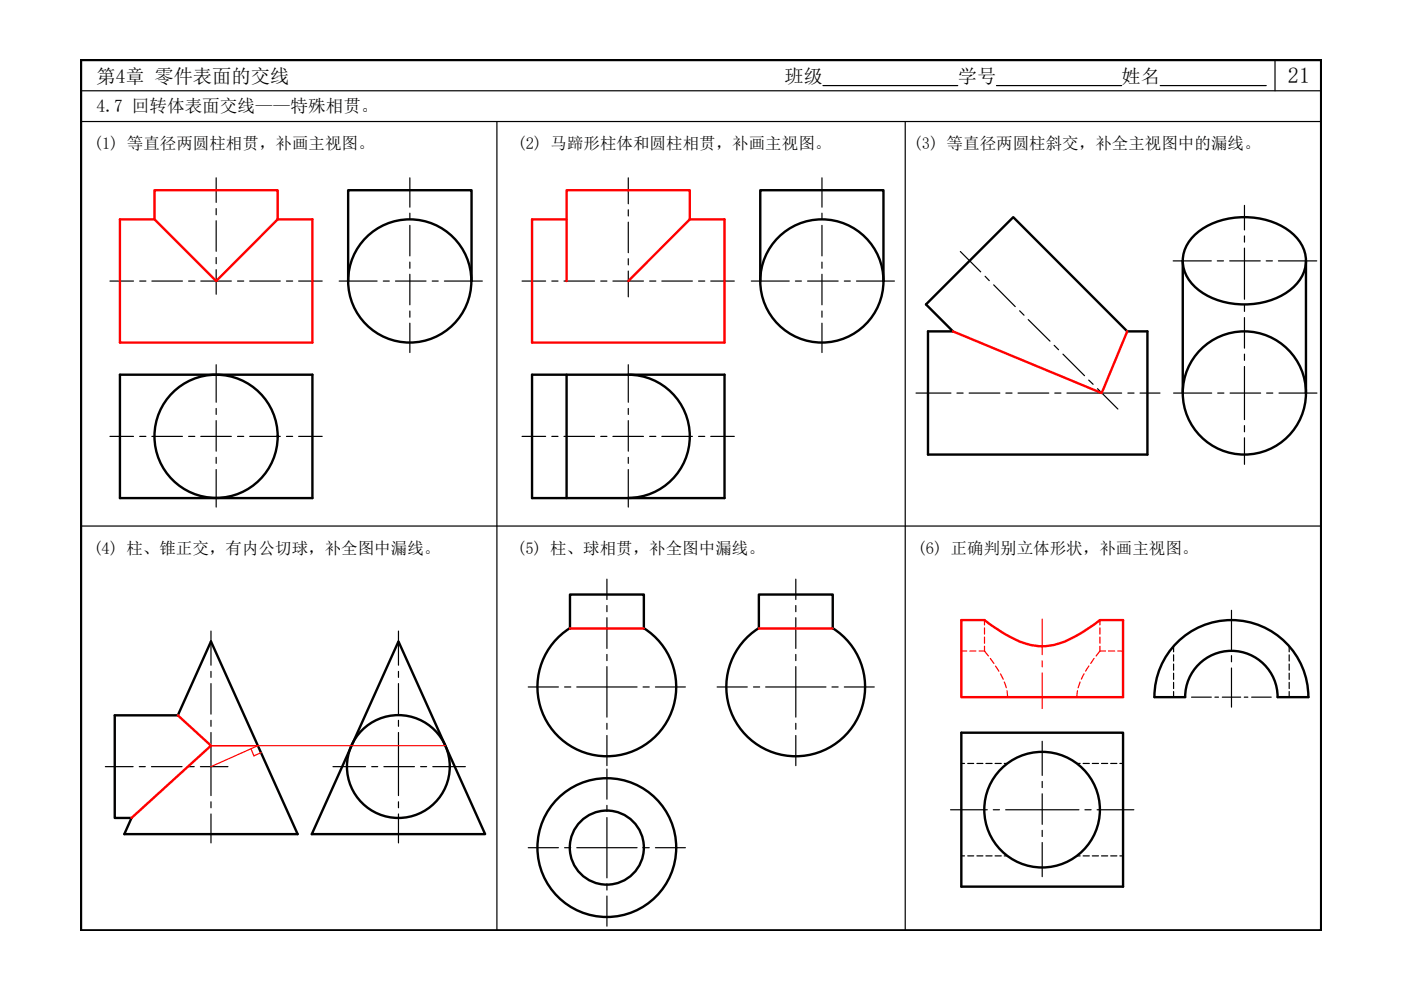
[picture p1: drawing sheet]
<svg xmlns="http://www.w3.org/2000/svg" width="297mm" height="210mm" viewBox="0 0 297 210" stroke-linecap="round" stroke-linejoin="round" font-family="sans-serif">
<!-- layer: 0 -->
<path d="M17.2 12.7h262.9v184.6h-262.9z" fill="none" stroke="#000" stroke-width=".51"/>
<path d="M17.2 19.2h262.9M174.5 18.1h28.6M211.3 18.1h26.5M246 18.1h22.5M270.3 12.7v6.5M17.2 25.8h262.9M105.4 25.8v171.5M191.9 25.8v171.5M17.2 111.5h262.9" fill="none" stroke="#000" stroke-width=".25"/>
<g fill="none" stroke="#000" stroke-width=".25">
<path d="M45.8 37.7v5.2M86.9 37.7v6.2M133.2 37.7v5.5M174.3 37.7v6.2M23.3 59.6h5M29.6 59.6h1.3M32.2 59.6h6.5M40 59.6h1.3M42.6 59.6h6.5M45.8 44.2v1.3M45.8 46.8v6.5M45.8 54.6v1.3"/>
<path d="M45.8 57.2v5.2M50.4 59.6h1.3M52.9 59.6h6.5M60.7 59.6h1.3M63.3 59.6h5M71.9 59.6h8.1M81.3 59.6h1.2M83.8 59.6h6.5M86.9 45.2v1.3M86.9 47.8v6.5M86.9 55.6v1.3M86.9 58.2v6.4"/>
<path d="M91.6 59.6h1.3M94.2 59.6h8.1M110.7 59.6h5M117 59.6h1.3M119.6 59.6h6.5M127.4 59.6h1.3M129.9 59.6h6.5M133.2 44.5v1.3M133.2 47.1v6.5M133.2 54.8v1.4M133.2 57.5v5.4M137.7 59.6h1.4"/>
<path d="M140.3 59.6h6.5M148.1 59.6h1.3M150.7 59.6h5M159.3 59.6h8M168.6 59.6h1.3M171.2 59.6h6.5M174.3 45.2v1.3M174.3 47.8v6.5M174.3 55.6v1.3M174.3 58.2v6.4M179 59.6h1.3M181.6 59.6h8"/>
<path d="M203.6 53.3l4.3 4.3M208.9 58.6l.8 .9M248.7 55.3h8.1M258.1 55.3h1.3M260.7 55.3h6.5M263.8 52.6v10.8M263.8 43.5v5.3M263.8 50v1.3M268.5 55.3h1.3M271 55.3h8.2M45.8 77.3v8M86.9 65.9v1.4"/>
<path d="M86.9 68.5v6.2M133.2 77.3v8M174.3 65.9v1.4M174.3 68.5v6.2M210.7 60.4l4.6 4.6M216.2 65.9l.9 .9M218 67.8l4.6 4.5M223.5 73.2l.9 1M225.4 75.1l4.5 4.6M263.8 77.7v11.3M263.8 64.7v1.3M263.8 67.3v6.5"/>
<path d="M263.8 75.1v1.3M23.3 92.5h5M29.6 92.5h1.3M32.2 92.5h6.5M40 92.5h1.3M42.6 92.5h6.5M45.8 86.6v1.3M45.8 89.2v6.5M45.8 97v1.2M45.8 99.6v7.9M50.4 92.5h1.3M52.9 92.5h6.5"/>
<path d="M60.7 92.5h1.3M63.3 92.5h5M110.7 92.5h5M117 92.5h1.3M119.6 92.5h6.5M127.4 92.5h1.3M129.9 92.5h6.5M133.2 86.6v1.3M133.2 89.2v6.5M133.2 97v1.2M133.2 99.6v7.9M137.7 92.5h1.4"/>
<path d="M140.3 92.5h6.5M148.1 92.5h1.3M150.7 92.5h5M194.2 83.3h7.4M202.9 83.3h1.3M205.5 83.3h6.5M213.3 83.3h1.3M215.8 83.3h6.6M223.6 83.3h1.3M226.2 83.3h11.6M230.8 80.6l1 .9M232.7 82.4l4.3 4.3"/>
<path d="M239.1 83.3h1.3M241.7 83.3h4.2M248.8 83.3h8.1M258.2 83.3h1.3M260.8 83.3h6.5M263.8 90.2v1.4M263.8 92.8v5.7M268.5 83.3h1.4M271.2 83.3h8M44.7 133.8v7.2M84.5 133.8v7.2M128.7 122.8v4.3"/>
<path d="M128.7 128.4v1.3M128.7 131v6.5M128.7 138.8v1.3M168.7 122.8v4.3M168.7 128.4v1.3M168.7 131v6.5M168.7 138.8v1.3M261.1 129.4v8.3M261.1 139v1.3M44.7 155.3v13.4M44.7 142.4v1.2M44.7 144.9v6.5"/>
<path d="M44.7 152.7v1.3M84.5 155.3v13.4M84.5 142.4v1.2M84.5 144.9v6.5M84.5 152.7v1.3M112 145.7h6.4M119.7 145.7h1.3M122.3 145.7h12.8M128.7 141.3v10.7M128.7 153.4v1.2M128.7 155.9v6.4M136.3 145.7h1.4"/>
<path d="M139 145.7h6.3M152 145.7h6.4M159.8 145.7h1.3M162.3 145.7h12.8M168.7 141.3v10.7M168.7 153.4v1.2M168.7 155.9v6.4M176.4 145.7h1.3M179 145.7h6.4M221 157.2v7.2M252.6 147.8h4.2M257.6 147.8h.7"/>
<path d="M259.2 147.8h3.8M261.1 141.6v8.3M263.8 147.8h.8M265.4 147.8h4.1M22.3 162.5h5.9M29.5 162.5h1.3M32.1 162.5h6.5M39.9 162.5h1.3M42.5 162.5h5.8M44.7 170v1.3M44.7 172.6v6.1M70.6 162.5h6.9"/>
<path d="M78.8 162.5h1.3M81.4 162.5h6.5M84.5 170v1.3M84.5 172.6v6.1M89.2 162.5h1.3M91.8 162.5h6.9M112 179.7h6.4M119.7 179.7h1.3M122.3 179.7h12.8M128.7 173.3v12.8M128.7 163.1v6.3M128.7 170.8v1.2"/>
<path d="M136.3 179.7h1.4M139 179.7h6.3M201.5 171.7h7.8M210.6 171.7h1.3M213.2 171.7h15.6M221 165.7v1.3M221 168.3v6.5M221 176.1v1.3M221 178.6v7.3M230 171.7h1.3M232.6 171.7h7.8M128.7 187.4v1.3"/>
<path d="M128.7 190v6.4"/>
</g>
<g fill="none" stroke="#000" stroke-width=".51">
<path d="M73.8 59.6v-19.3h26.2v19.3M161.2 59.6v-19.3h26.1v19.3M250.8 55.3v28M252.8 50.3a16.1 16.1 0 0 1 15.4-3.7 11.5 11.5 0 0 1 8.3 6.6 7.5 7.5 0 0 1-3.4 8.6 16.9 16.9 0 0 1-19.5-.7 7.2 7.2 0 0 1-.8-10.8zM276.9 55.3v28M25.4 79.4h40.8v26.2h-40.8zM112.8 79.4h40.8v26.2h-40.8zM120.1 79.4v26.2M133.2 79.4a13.1 13.1 0 0 1 13 13.1 13.1 13.1 0 0 1-13 13.1M196.3 64.5l18.5-18.5 24.2 24.3h4.3v26.1h-46.5v-26.1h5.2zM84.5 136l18.4 40.9h-36.8zM120.8 133.2a14.7 14.7 0 0 0-3.3 22 14.7 14.7 0 0 0 22.3 0 14.7 14.7 0 0 0-3.3-22"/>
<path d="M120.8 133.3v-7.2h15.7v7.2M160.9 133.2a14.7 14.7 0 0 0-3.3 22 14.7 14.7 0 0 0 22.3 0 14.7 14.7 0 0 0-3.3-22M160.9 133.3v-7.2h15.7v7.2M24.3 151.7h13.4l7-15.7 18.4 40.9h-36.7l1.5-3.5h-3.6zM203.8 155.3h34.3v32.7h-34.3zM244.8 147.8a16.3 16.3 0 0 1 16.3-16.3 16.3 16.3 0 0 1 16.3 16.3M244.8 147.8h6.5M251.3 147.8a9.8 9.8 0 0 1 9.8-9.8 9.8 9.8 0 0 1 9.8 9.8M270.9 147.8h6.5"/>
<circle cx="86.9" cy="59.6" r="13.1"/>
<circle cx="174.2" cy="59.6" r="13.1"/>
<circle cx="45.8" cy="92.5" r="13.1"/>
<circle cx="263.8" cy="83.3" r="13.1"/>
<circle cx="84.5" cy="162.5" r="10.9"/>
<circle cx="128.7" cy="179.7" r="14.7"/>
<circle cx="128.7" cy="179.7" r="7.9"/>
<circle cx="220.9" cy="171.7" r="12.3"/>
</g>
<g fill="none" stroke="#f00" stroke-width=".25">
<path d="M203.8 138h1.2M205.6 138h1.3M207.6 138h1.1M208.7 138l.9 1.1M208.7 131.5v1M208.7 133.1v1.3M208.7 135.1v1.3M208.7 137v1M210 139.6l.7 1.1M221 131.3v7.5M232 139.6l-.7 1.1M233.2 138l-.8 1.1"/>
<path d="M233.2 138h1.2M233.2 131.5v1M233.2 133.1v1.3M233.2 135.1v1.3M233.2 137v1M235 138h1.3M237 138h1.1M53.2 158.7l.6 1.6 1.6-.7M94.4 158.1h-49.7h10l-10 4.4M211.1 141.2l.7 1.1M212.1 142.9l.6 1.1M212.9 144.6l.4 1.2"/>
<path d="M213.5 146.5l.1 1.3M221 140.1v1.3M221 142.7v7.5M228.5 146.5l-.2 1.3M229 144.6l-.4 1.2M229.9 142.9l-.6 1.1M230.9 141.2l-.7 1.1"/>
</g>
<g fill="none" stroke="#000" stroke-width=".25">
<path d="M248.8 137v1.2M248.8 138.8v1.4M273.3 137v1.2M273.3 138.8v1.4M248.8 140.8v1.3M248.8 142.7v1.3M248.8 144.7v1.3M248.8 146.6v1.2M273.3 140.8v1.3M273.3 142.7v1.3M273.3 144.7v1.3M273.3 146.6v1.2"/>
<path d="M203.8 161.9h.7M205.2 161.9h1.2M207.1 161.9h1.3M209 161.9h1.3M211 161.9h1.3M212.9 161.9h.7M228.3 161.9h.7M229.6 161.9h1.4M231.6 161.9h1.3M233.5 161.9h1.4M235.5 161.9h1.3M237.4 161.9h.7"/>
<path d="M203.8 181.5h.7M205.2 181.5h1.2M207.1 181.5h1.3M209 181.5h1.3M211 181.5h1.3M212.9 181.5h.7M228.3 181.5h.7M229.6 181.5h1.4M231.6 181.5h1.3M233.5 181.5h1.4M235.5 181.5h1.3M237.4 181.5h.7"/>
</g>
<path d="M32.8 40.3h26.1v6.2l-13.1 13.1-13-13.1zM32.8 46.5h-7.4v26.1h40.8v-26.1h-7.3M120.1 59.6v-19.3h26.1v6.2l-13 13.1M120.1 46.5h-7.3v26.1h40.8v-26.1h-7.4M202 70.3l31.6 13 5.4-13M120.8 133.3h15.7M160.9 133.3h15.7M203.8 131.5h4.9a32.9 32.9 0 0 0 8.7 4.9 12.1 12.1 0 0 0 10.4-1.4l1.8-1 3.6-2.5h4.9v16.3h-34.3zM37.7 151.7l7 6.4-16.8 15.3" fill="none" stroke="#f00" stroke-width=".51"/>
<text font-size="4.7" x="273.1" y="17.6">21</text>
<g font-size="4.1">
<text x="20.5" y="17.6">第4章 零件表面的交线</text>
<text x="166.3" y="17.6">班级</text>
<text x="203.1" y="17.6">学号</text>
<text x="237.8" y="17.6">姓名</text>
</g>
<text font-size="3.7" x="20.5" y="23.8">4.7 回转体表面交线——特殊相贯。</text>
<g font-size="3.5">
<text x="19.9" y="31.7">(1) 等直径两圆柱相贯，补画主视图。</text>
<text x="109.7" y="31.7">(2) 马蹄形柱体和圆柱相贯，补画主视图。</text>
<text x="193.7" y="31.7">(3) 等直径两圆柱斜交，补全主视图中的漏线。</text>
<text x="19.8" y="117.4">(4) 柱、锥正交，有内公切球，补全图中漏线。</text>
<text x="109.6" y="117.4">(5) 柱、球相贯，补全图中漏线。</text>
<text x="194.5" y="117.4">(6) 正确判别立体形状，补画主视图。</text>
</g>
</svg>
